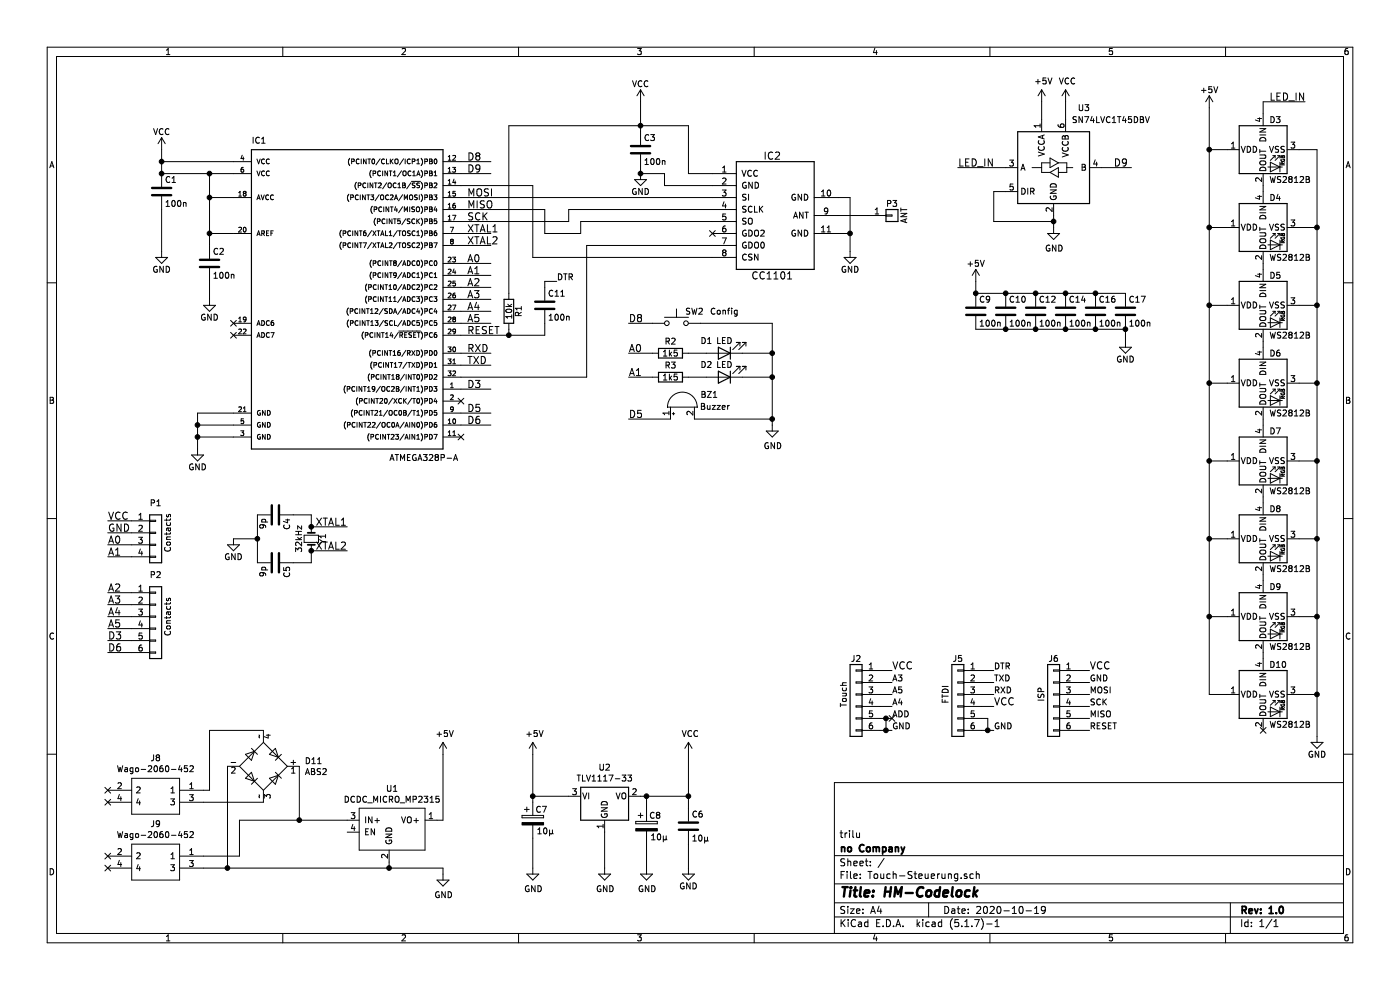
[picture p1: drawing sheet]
EESchema Schematic File Version 4
EELAYER 30 0
EELAYER END
$Descr A4 11693 8268
encoding utf-8
Sheet 1 1
Title "HM-Codelock"
Date "2020-10-19"
Rev "1.0"
Comp "no Company"
Comment1 "trilu"
Comment2 ""
Comment3 ""
Comment4 ""
$EndDescr
$Comp
L cc1101-module:CC1101 IC2
U 1 1
P 6450 1800
F 0 "IC2" H 6450 2300 60  0000 C CNN
F 1 "CC1101" H 6450 1300 60  0000 C CNN
F 2 "CC1101_module:CC1101_Module" H 6450 1800 60  0001 C CNN
F 3 "" H 6450 1800 60  0000 C CNN
	1    6450 1800
	1    0    0    -1  
$EndComp
$Comp
L Switch:SW_Push SW2
U 1 1
P 5650 2700
F 0 "SW2" H 5800 2800 50  0000 C CNN
F 1 "Config" H 6050 2800 50  0000 C CNN
F 2 "Button_Switch_SMD:SW_SPST_FSMSM" H 5650 2700 50  0001 C CNN
F 3 "" H 5650 2700 50  0000 C CNN
	1    5650 2700
	1    0    0    -1  
$EndComp
$Comp
L power:GND #PWR01
U 1 1
P 1650 3750
F 0 "#PWR01" H 1650 3500 50  0001 C CNN
F 1 "GND" H 1650 3600 50  0000 C CNN
F 2 "" H 1650 3750 50  0000 C CNN
F 3 "" H 1650 3750 50  0000 C CNN
	1    1650 3750
	1    0    0    -1  
$EndComp
$Comp
L power:GND #PWR03
U 1 1
P 7100 2100
F 0 "#PWR03" H 7100 1850 50  0001 C CNN
F 1 "GND" H 7100 1950 50  0000 C CNN
F 2 "" H 7100 2100 50  0000 C CNN
F 3 "" H 7100 2100 50  0000 C CNN
	1    7100 2100
	1    0    0    -1  
$EndComp
$Comp
L power:GND #PWR04
U 1 1
P 1350 2100
F 0 "#PWR04" H 1350 1850 50  0001 C CNN
F 1 "GND" H 1350 1950 50  0000 C CNN
F 2 "" H 1350 2100 50  0000 C CNN
F 3 "" H 1350 2100 50  0000 C CNN
	1    1350 2100
	1    0    0    -1  
$EndComp
$Comp
L Device:C C1
U 1 1
P 1350 1600
F 0 "C1" H 1375 1700 50  0000 L CNN
F 1 "100n" H 1375 1500 50  0000 L CNN
F 2 "Capacitor_SMD:C_0805_2012Metric_Pad1.15x1.40mm_HandSolder" H 1388 1450 50  0001 C CNN
F 3 "" H 1350 1600 50  0000 C CNN
	1    1350 1600
	1    0    0    -1  
$EndComp
$Comp
L Device:C C2
U 1 1
P 1750 2200
F 0 "C2" H 1775 2300 50  0000 L CNN
F 1 "100n" H 1775 2100 50  0000 L CNN
F 2 "Capacitor_SMD:C_0805_2012Metric_Pad1.15x1.40mm_HandSolder" H 1788 2050 50  0001 C CNN
F 3 "" H 1750 2200 50  0000 C CNN
	1    1750 2200
	1    0    0    -1  
$EndComp
$Comp
L Device:C C3
U 1 1
P 5350 1250
F 0 "C3" H 5375 1350 50  0000 L CNN
F 1 "100n" H 5375 1150 50  0000 L CNN
F 2 "Capacitor_SMD:C_0805_2012Metric_Pad1.15x1.40mm_HandSolder" H 5388 1100 50  0001 C CNN
F 3 "" H 5350 1250 50  0000 C CNN
	1    5350 1250
	1    0    0    -1  
$EndComp
$Comp
L Device:R R1
U 1 1
P 4250 2600
F 0 "R1" V 4330 2600 50  0000 C CNN
F 1 "10k" V 4250 2600 50  0000 C CNN
F 2 "Resistor_SMD:R_0805_2012Metric_Pad1.15x1.40mm_HandSolder" V 4180 2600 50  0001 C CNN
F 3 "" H 4250 2600 50  0000 C CNN
	1    4250 2600
	1    0    0    -1  
$EndComp
$Comp
L Device:R R2
U 1 1
P 5600 2950
F 0 "R2" V 5500 2950 50  0000 C CNN
F 1 "1k5" V 5600 2950 50  0000 C CNN
F 2 "Resistor_SMD:R_0805_2012Metric_Pad1.15x1.40mm_HandSolder" V 5530 2950 50  0001 C CNN
F 3 "" H 5600 2950 50  0000 C CNN
	1    5600 2950
	0    1    1    0   
$EndComp
$Comp
L Device:R R3
U 1 1
P 5600 3150
F 0 "R3" V 5500 3150 50  0000 C CNN
F 1 "1k5" V 5600 3150 50  0000 C CNN
F 2 "Resistor_SMD:R_0805_2012Metric_Pad1.15x1.40mm_HandSolder" V 5530 3150 50  0001 C CNN
F 3 "" H 5600 3150 50  0000 C CNN
	1    5600 3150
	0    1    1    0   
$EndComp
$Comp
L power:GND #PWR05
U 1 1
P 5350 1450
F 0 "#PWR05" H 5350 1200 50  0001 C CNN
F 1 "GND" H 5350 1300 50  0000 C CNN
F 2 "" H 5350 1450 50  0000 C CNN
F 3 "" H 5350 1450 50  0000 C CNN
	1    5350 1450
	1    0    0    -1  
$EndComp
$Comp
L power:VCC #PWR06
U 1 1
P 5350 850
F 0 "#PWR06" H 5350 700 50  0001 C CNN
F 1 "VCC" H 5350 1000 50  0000 C CNN
F 2 "" H 5350 850 50  0000 C CNN
F 3 "" H 5350 850 50  0000 C CNN
	1    5350 850 
	1    0    0    -1  
$EndComp
$Comp
L power:VCC #PWR07
U 1 1
P 1350 1250
F 0 "#PWR07" H 1350 1100 50  0001 C CNN
F 1 "VCC" H 1350 1400 50  0000 C CNN
F 2 "" H 1350 1250 50  0000 C CNN
F 3 "" H 1350 1250 50  0000 C CNN
	1    1350 1250
	1    0    0    -1  
$EndComp
$Comp
L power:GND #PWR08
U 1 1
P 1750 2500
F 0 "#PWR08" H 1750 2250 50  0001 C CNN
F 1 "GND" H 1750 2350 50  0000 C CNN
F 2 "" H 1750 2500 50  0000 C CNN
F 3 "" H 1750 2500 50  0000 C CNN
	1    1750 2500
	1    0    0    -1  
$EndComp
$Comp
L Connector_Generic:Conn_01x04 P1
U 1 1
P 1300 4450
F 0 "P1" H 1300 4700 50  0000 C CNN
F 1 "Contacts" V 1400 4450 50  0000 C CNN
F 2 "Pin_Headers:Pin_Header_Straight_1x04_Pitch2.54mm" H 1300 4450 50  0001 C CNN
F 3 "" H 1300 4450 50  0000 C CNN
	1    1300 4450
	1    0    0    -1  
$EndComp
$Comp
L Connector_Generic:Conn_01x01 P3
U 1 1
P 7450 1800
F 0 "P3" H 7450 1900 50  0000 C CNN
F 1 "ANT" V 7550 1800 50  0000 C CNN
F 2 "Pin_Headers:Pin_Header_Straight_1x01_Pitch2.00mm" H 7450 1800 50  0001 C CNN
F 3 "" H 7450 1800 50  0000 C CNN
	1    7450 1800
	1    0    0    -1  
$EndComp
$Comp
L Device:Crystal_Small Y1
U 1 1
P 2600 4500
F 0 "Y1" H 2600 4600 50  0000 C CNN
F 1 "32kHz" H 2600 4400 50  0000 C CNN
F 2 "Crystal:Crystal_SMD_MicroCrystal_CC7V-T1A-2Pin_3.2x1.5mm_HandSoldering" H 2600 4500 50  0001 C CNN
F 3 "" H 2600 4500 50  0000 C CNN
	1    2600 4500
	0    1    1    0   
$EndComp
$Comp
L Device:C C4
U 1 1
P 2300 4300
F 0 "C4" H 2325 4400 50  0000 L CNN
F 1 "9p" H 2325 4200 50  0000 L CNN
F 2 "Capacitor_SMD:C_0805_2012Metric_Pad1.15x1.40mm_HandSolder" H 2338 4150 50  0001 C CNN
F 3 "" H 2300 4300 50  0000 C CNN
	1    2300 4300
	0    1    1    0   
$EndComp
$Comp
L Device:C C5
U 1 1
P 2300 4700
F 0 "C5" H 2325 4800 50  0000 L CNN
F 1 "9p" H 2325 4600 50  0000 L CNN
F 2 "Capacitor_SMD:C_0805_2012Metric_Pad1.15x1.40mm_HandSolder" H 2338 4550 50  0001 C CNN
F 3 "" H 2300 4700 50  0000 C CNN
	1    2300 4700
	0    1    1    0   
$EndComp
$Comp
L power:GND #PWR010
U 1 1
P 1950 4500
F 0 "#PWR010" H 1950 4250 50  0001 C CNN
F 1 "GND" H 1950 4350 50  0000 C CNN
F 2 "" H 1950 4500 50  0000 C CNN
F 3 "" H 1950 4500 50  0000 C CNN
	1    1950 4500
	1    0    0    -1  
$EndComp
Text Label 3900 1650 0    60   ~ 0
MOSI
Text Label 3900 1750 0    60   ~ 0
MISO
Text Label 3900 1850 0    60   ~ 0
SCK
Wire Wire Line
	1100 4650 900  4650
Wire Wire Line
	7000 1650 7100 1650
Wire Wire Line
	7100 1650 7100 1950
Wire Wire Line
	7000 1950 7100 1950
Connection ~ 7100 1950
Wire Wire Line
	7250 1800 7000 1800
Wire Wire Line
	4250 2750 4250 2800
Wire Wire Line
	5950 1450 5750 1450
Wire Wire Line
	5750 1450 5750 1050
Wire Wire Line
	5750 1050 5350 1050
Connection ~ 5350 1050
Wire Wire Line
	3850 1650 5950 1650
Wire Wire Line
	5350 1100 5350 1050
Wire Wire Line
	5350 1450 5350 1400
Wire Wire Line
	5950 1550 5550 1550
Wire Wire Line
	5550 1550 5550 1450
Wire Wire Line
	5550 1450 5350 1450
Wire Wire Line
	5950 1750 4750 1750
Wire Wire Line
	4750 1750 4750 1850
Wire Wire Line
	4750 1850 3850 1850
Wire Wire Line
	5950 1850 4850 1850
Wire Wire Line
	4850 1850 4850 1950
Wire Wire Line
	4850 1950 4550 1950
Wire Wire Line
	4550 1950 4550 1750
Wire Wire Line
	4550 1750 3850 1750
Wire Wire Line
	5950 2150 4450 2150
Wire Wire Line
	4450 2150 4450 1550
Wire Wire Line
	4450 1550 3850 1550
Wire Wire Line
	1350 1250 1350 1350
Connection ~ 1350 1350
Wire Wire Line
	1350 1450 1750 1450
Wire Wire Line
	1350 1750 1350 2100
Wire Wire Line
	1750 2050 1750 1950
Connection ~ 1750 1450
Wire Wire Line
	1750 1650 1950 1650
Connection ~ 1750 1650
Wire Wire Line
	1950 1950 1750 1950
Connection ~ 1750 1950
Wire Wire Line
	1750 2350 1750 2500
Wire Wire Line
	1650 3450 1950 3450
Wire Wire Line
	1650 3450 1650 3550
Wire Wire Line
	1950 3550 1650 3550
Connection ~ 1650 3550
Wire Wire Line
	1950 3650 1650 3650
Connection ~ 1650 3650
Wire Wire Line
	3850 2300 4100 2300
Wire Wire Line
	2600 4400 2900 4400
Wire Wire Line
	2600 4600 2900 4600
Wire Wire Line
	2450 4300 2600 4300
Wire Wire Line
	2600 4300 2600 4400
Wire Wire Line
	2450 4700 2600 4700
Wire Wire Line
	2600 4700 2600 4600
Wire Wire Line
	2150 4700 2150 4500
Wire Wire Line
	1950 4500 2150 4500
Connection ~ 2150 4500
Text Label 3900 2800 0    60   ~ 0
RESET
Wire Wire Line
	3850 2950 4100 2950
Wire Wire Line
	3850 3050 4100 3050
Text Label 3900 2950 0    60   ~ 0
RXD
Text Label 3900 3050 0    60   ~ 0
TXD
Wire Wire Line
	3850 2400 4100 2400
Wire Wire Line
	3850 2200 4100 2200
Wire Wire Line
	1100 4350 900  4350
Wire Wire Line
	1100 4450 900  4450
Wire Wire Line
	1100 4550 900  4550
Text Label 3900 2200 0    60   ~ 0
A0
Text Label 3900 2300 0    60   ~ 0
A1
Text Label 3900 2400 0    60   ~ 0
A2
Text Label 900  4550 0    60   ~ 0
A0
Text Label 900  4650 0    60   ~ 0
A1
Text Label 900  4950 0    60   ~ 0
A2
Text Label 900  4450 0    60   ~ 0
GND
Wire Wire Line
	3850 2500 4100 2500
Wire Wire Line
	3850 2600 4100 2600
Wire Wire Line
	3850 2700 4100 2700
Text Label 3900 2500 0    60   ~ 0
A3
Text Label 3900 2600 0    60   ~ 0
A4
Text Label 3900 2700 0    60   ~ 0
A5
Wire Wire Line
	1100 4950 900  4950
Wire Wire Line
	1100 5050 900  5050
Wire Wire Line
	900  5150 1100 5150
Wire Wire Line
	1100 5250 900  5250
Text Label 900  5050 0    60   ~ 0
A3
Text Label 900  5150 0    60   ~ 0
A4
Text Label 900  5250 0    60   ~ 0
A5
Wire Wire Line
	3850 3250 4100 3250
Text Label 900  5350 0    60   ~ 0
D3
$Comp
L Connector_Generic:Conn_01x06 P2
U 1 1
P 1300 5150
F 0 "P2" H 1300 5500 50  0000 C CNN
F 1 "Contacts" V 1400 5150 50  0000 C CNN
F 2 "Pin_Headers:Pin_Header_Straight_1x06_Pitch2.54mm" H 1300 5150 50  0001 C CNN
F 3 "" H 1300 5150 50  0000 C CNN
	1    1300 5150
	1    0    0    -1  
$EndComp
Wire Wire Line
	1100 5350 900  5350
Wire Wire Line
	1100 5450 900  5450
Text Label 900  4350 0    60   ~ 0
VCC
Wire Wire Line
	3850 1950 4100 1950
Wire Wire Line
	3850 2050 4100 2050
Text Label 3900 1950 0    60   ~ 0
XTAL1
Text Label 3900 2050 0    60   ~ 0
XTAL2
Text Label 2900 4400 2    60   ~ 0
XTAL1
Text Label 2900 4600 2    60   ~ 0
XTAL2
Text Label 3900 3550 0    60   ~ 0
D6
Text Label 900  5450 0    60   ~ 0
D6
$Comp
L Device:C C6
U 1 1
P 5750 6900
F 0 "C6" H 5775 7000 50  0000 L CNN
F 1 "10µ" H 5775 6800 50  0000 L CNN
F 2 "Capacitor_SMD:C_0805_2012Metric_Pad1.15x1.40mm_HandSolder" H 5788 6750 50  0001 C CNN
F 3 "" H 5750 6900 50  0000 C CNN
	1    5750 6900
	1    0    0    -1  
$EndComp
$Comp
L power:GND #PWR011
U 1 1
P 5750 7250
F 0 "#PWR011" H 5750 7000 50  0001 C CNN
F 1 "GND" H 5750 7100 50  0000 C CNN
F 2 "" H 5750 7250 50  0000 C CNN
F 3 "" H 5750 7250 50  0000 C CNN
	1    5750 7250
	1    0    0    -1  
$EndComp
Wire Wire Line
	7100 1950 7100 2100
Wire Wire Line
	4250 2800 3850 2800
Wire Wire Line
	5350 1050 4250 1050
Wire Wire Line
	5350 1050 5350 850 
Wire Wire Line
	1350 1350 1350 1450
Wire Wire Line
	1350 1350 1950 1350
Wire Wire Line
	1750 1450 1950 1450
Wire Wire Line
	1750 1650 1750 1450
Wire Wire Line
	1750 1950 1750 1650
Wire Wire Line
	1650 3550 1650 3650
Wire Wire Line
	1650 3650 1650 3750
Wire Wire Line
	2150 4500 2150 4300
NoConn ~ 1950 2700
NoConn ~ 1950 2800
NoConn ~ 3850 3650
Text Label 3900 3250 0    60   ~ 0
D3
NoConn ~ 5950 1950
$Comp
L divers:ATMEGA328P-A IC1
U 1 1
P 2850 2450
F 0 "IC1" H 2100 3700 50  0000 L BNN
F 1 "ATMEGA328P-A" H 3250 1050 50  0000 L BNN
F 2 "Package_QFP:TQFP-32_7x7mm_P0.8mm" H 2850 2450 50  0001 C CIN
F 3 "" H 2850 2450 50  0000 C CNN
	1    2850 2450
	1    0    0    -1  
$EndComp
Wire Wire Line
	4250 1050 4250 2450
$Comp
L Device:LED D1
U 1 1
P 6050 2950
F 0 "D1" H 6200 2850 50  0000 C CNN
F 1 "LED" H 6050 2850 50  0000 C CNN
F 2 "LED_SMD:LED_1206_3216Metric_Pad1.42x1.75mm_HandSolder" H 6050 2950 50  0001 C CNN
F 3 "~" H 6050 2950 50  0001 C CNN
	1    6050 2950
	-1   0    0    1   
$EndComp
$Comp
L Device:LED D2
U 1 1
P 6050 3150
F 0 "D2" H 6200 3050 50  0000 C CNN
F 1 "LED" H 6050 3050 50  0000 C CNN
F 2 "LED_SMD:LED_1206_3216Metric_Pad1.42x1.75mm_HandSolder" H 6050 3150 50  0001 C CNN
F 3 "~" H 6050 3150 50  0001 C CNN
	1    6050 3150
	-1   0    0    1   
$EndComp
$Comp
L LED:WS2812B D10
U 1 1
P 10550 5800
F 0 "D10" V 10300 5750 50  0000 R CNN
F 1 "WS2812B" V 10800 5750 50  0000 R CNN
F 2 "LED_SMD:LED_WS2812B_PLCC4_5.0x5.0mm_P3.2mm" H 10600 5500 50  0001 L TNN
F 3 "https://cdn-shop.adafruit.com/datasheets/WS2812B.pdf" H 10650 5425 50  0001 L TNN
	1    10550 5800
	0    -1   1    0   
$EndComp
$Comp
L LED:WS2812B D9
U 1 1
P 10550 5150
F 0 "D9" V 10300 5100 50  0000 R CNN
F 1 "WS2812B" V 10800 5100 50  0000 R CNN
F 2 "LED_SMD:LED_WS2812B_PLCC4_5.0x5.0mm_P3.2mm" H 10600 4850 50  0001 L TNN
F 3 "https://cdn-shop.adafruit.com/datasheets/WS2812B.pdf" H 10650 4775 50  0001 L TNN
	1    10550 5150
	0    -1   1    0   
$EndComp
$Comp
L LED:WS2812B D8
U 1 1
P 10550 4500
F 0 "D8" V 10300 4450 50  0000 R CNN
F 1 "WS2812B" V 10800 4450 50  0000 R CNN
F 2 "LED_SMD:LED_WS2812B_PLCC4_5.0x5.0mm_P3.2mm" H 10600 4200 50  0001 L TNN
F 3 "https://cdn-shop.adafruit.com/datasheets/WS2812B.pdf" H 10650 4125 50  0001 L TNN
	1    10550 4500
	0    -1   1    0   
$EndComp
$Comp
L LED:WS2812B D7
U 1 1
P 10550 3850
F 0 "D7" V 10300 3800 50  0000 R CNN
F 1 "WS2812B" V 10800 3800 50  0000 R CNN
F 2 "LED_SMD:LED_WS2812B_PLCC4_5.0x5.0mm_P3.2mm" H 10600 3550 50  0001 L TNN
F 3 "https://cdn-shop.adafruit.com/datasheets/WS2812B.pdf" H 10650 3475 50  0001 L TNN
	1    10550 3850
	0    -1   1    0   
$EndComp
$Comp
L LED:WS2812B D6
U 1 1
P 10550 3200
F 0 "D6" V 10300 3150 50  0000 R CNN
F 1 "WS2812B" V 10800 3150 50  0000 R CNN
F 2 "LED_SMD:LED_WS2812B_PLCC4_5.0x5.0mm_P3.2mm" H 10600 2900 50  0001 L TNN
F 3 "https://cdn-shop.adafruit.com/datasheets/WS2812B.pdf" H 10650 2825 50  0001 L TNN
	1    10550 3200
	0    -1   1    0   
$EndComp
$Comp
L LED:WS2812B D5
U 1 1
P 10550 2550
F 0 "D5" V 10300 2500 50  0000 R CNN
F 1 "WS2812B" V 10800 2500 50  0000 R CNN
F 2 "LED_SMD:LED_WS2812B_PLCC4_5.0x5.0mm_P3.2mm" H 10600 2250 50  0001 L TNN
F 3 "https://cdn-shop.adafruit.com/datasheets/WS2812B.pdf" H 10650 2175 50  0001 L TNN
	1    10550 2550
	0    -1   1    0   
$EndComp
$Comp
L LED:WS2812B D4
U 1 1
P 10550 1900
F 0 "D4" V 10300 1850 50  0000 R CNN
F 1 "WS2812B" V 10800 1850 50  0000 R CNN
F 2 "LED_SMD:LED_WS2812B_PLCC4_5.0x5.0mm_P3.2mm" H 10600 1600 50  0001 L TNN
F 3 "https://cdn-shop.adafruit.com/datasheets/WS2812B.pdf" H 10650 1525 50  0001 L TNN
	1    10550 1900
	0    -1   1    0   
$EndComp
$Comp
L LED:WS2812B D3
U 1 1
P 10550 1250
F 0 "D3" V 10300 1200 50  0000 R CNN
F 1 "WS2812B" V 10800 1200 50  0000 R CNN
F 2 "LED_SMD:LED_WS2812B_PLCC4_5.0x5.0mm_P3.2mm" H 10600 950 50  0001 L TNN
F 3 "https://cdn-shop.adafruit.com/datasheets/WS2812B.pdf" H 10650 875 50  0001 L TNN
	1    10550 1250
	0    -1   1    0   
$EndComp
$Comp
L power:GND #PWR0101
U 1 1
P 11000 6150
F 0 "#PWR0101" H 11000 5900 50  0001 C CNN
F 1 "GND" H 11000 6000 50  0000 C CNN
F 2 "" H 11000 6150 50  0000 C CNN
F 3 "" H 11000 6150 50  0000 C CNN
	1    11000 6150
	1    0    0    -1  
$EndComp
Wire Wire Line
	11000 6150 11000 5800
Wire Wire Line
	11000 1250 10850 1250
Wire Wire Line
	10850 1900 11000 1900
Connection ~ 11000 1900
Wire Wire Line
	11000 1900 11000 1250
Wire Wire Line
	10850 2550 11000 2550
Connection ~ 11000 2550
Wire Wire Line
	11000 2550 11000 1900
Wire Wire Line
	10850 3200 11000 3200
Connection ~ 11000 3200
Wire Wire Line
	11000 3200 11000 2550
Wire Wire Line
	10850 3850 11000 3850
Connection ~ 11000 3850
Wire Wire Line
	11000 3850 11000 3200
Wire Wire Line
	10850 4500 11000 4500
Connection ~ 11000 4500
Wire Wire Line
	11000 4500 11000 3850
Wire Wire Line
	10850 5150 11000 5150
Connection ~ 11000 5150
Wire Wire Line
	11000 5150 11000 4500
Wire Wire Line
	10850 5800 11000 5800
Connection ~ 11000 5800
Wire Wire Line
	11000 5800 11000 5150
Wire Wire Line
	10100 5800 10100 5150
$Comp
L power:+5V #PWR0102
U 1 1
P 10100 900
F 0 "#PWR0102" H 10100 750 50  0001 C CNN
F 1 "+5V" H 10100 1050 50  0000 C CNN
F 2 "" H 10100 900 50  0000 C CNN
F 3 "" H 10100 900 50  0000 C CNN
	1    10100 900 
	1    0    0    -1  
$EndComp
Wire Wire Line
	10250 5800 10100 5800
Wire Wire Line
	10250 5150 10100 5150
Connection ~ 10100 5150
Wire Wire Line
	10100 5150 10100 4500
Wire Wire Line
	10250 4500 10100 4500
Connection ~ 10100 4500
Wire Wire Line
	10100 4500 10100 3850
Wire Wire Line
	10250 3850 10100 3850
Connection ~ 10100 3850
Wire Wire Line
	10100 3850 10100 3200
Wire Wire Line
	10250 3200 10100 3200
Connection ~ 10100 3200
Wire Wire Line
	10100 3200 10100 2550
Wire Wire Line
	10250 2550 10100 2550
Connection ~ 10100 2550
Wire Wire Line
	10100 2550 10100 1900
Wire Wire Line
	10250 1900 10100 1900
Connection ~ 10100 1900
Wire Wire Line
	10100 1900 10100 1250
Wire Wire Line
	10250 1250 10100 1250
Connection ~ 10100 1250
Wire Wire Line
	10100 1250 10100 900 
Wire Wire Line
	10550 1550 10550 1600
Wire Wire Line
	10550 2200 10550 2250
Wire Wire Line
	10550 2850 10550 2900
Wire Wire Line
	10550 3500 10550 3550
Wire Wire Line
	10550 4150 10550 4200
Wire Wire Line
	10550 4800 10550 4850
Wire Wire Line
	10550 5450 10550 5500
NoConn ~ 10550 6100
$Comp
L Connector_Generic:Conn_01x06 J2
U 1 1
P 7150 5800
F 0 "J2" H 7150 6100 50  0000 C CNN
F 1 "Touch" V 7250 5800 50  0000 C CNN
F 2 "Pin_Headers:Pin_Header_Straight_1x06_Pitch2.00mm" H 7150 5800 50  0001 C CNN
F 3 "" H 7150 5800 50  0000 C CNN
	1    7150 5800
	-1   0    0    -1  
$EndComp
Text Label 7450 5600 0    60   ~ 0
VCC
Text Label 7450 5700 0    50   ~ 0
A3
Text Label 7450 5800 0    50   ~ 0
A5
Text Label 7450 5900 0    50   ~ 0
A4
Text Label 7450 6000 0    50   ~ 0
ADD
Text Label 7450 6100 0    50   ~ 0
GND
Connection ~ 1350 1450
Connection ~ 2600 4400
Connection ~ 2600 4600
Connection ~ 5350 1450
$Comp
L Connector_Generic:Conn_01x06 J5
U 1 1
P 8000 5800
F 0 "J5" H 8000 6100 50  0000 C CNN
F 1 "FTDI" V 8100 5800 50  0000 C CNN
F 2 "Connector_PinHeader_2.54mm:PinHeader_1x06_P2.54mm_Vertical" H 8000 5800 50  0001 C CNN
F 3 "~" H 8000 5800 50  0001 C CNN
	1    8000 5800
	-1   0    0    -1  
$EndComp
Text Label 8300 5600 0    50   ~ 0
DTR
Text Label 8300 5700 0    50   ~ 0
TXD
Text Label 8300 5800 0    50   ~ 0
RXD
$Comp
L power:VCC #PWR013
U 1 1
P 5750 6300
F 0 "#PWR013" H 5750 6150 50  0001 C CNN
F 1 "VCC" H 5765 6473 50  0000 C CNN
F 2 "" H 5750 6300 50  0001 C CNN
F 3 "" H 5750 6300 50  0001 C CNN
	1    5750 6300
	1    0    0    -1  
$EndComp
$Comp
L power:GND #PWR0103
U 1 1
P 5050 7250
F 0 "#PWR0103" H 5050 7000 50  0001 C CNN
F 1 "GND" H 5055 7077 50  0000 C CNN
F 2 "" H 5050 7250 50  0001 C CNN
F 3 "" H 5050 7250 50  0001 C CNN
	1    5050 7250
	1    0    0    -1  
$EndComp
$Comp
L Device:CP C8
U 1 1
P 5400 6900
F 0 "C8" H 5420 6990 50  0000 L CNN
F 1 "10µ" H 5430 6810 50  0000 L CNN
F 2 "Capacitor_SMD:CP_Elec_4x5.4" H 5438 6750 50  0001 C CNN
F 3 "~" H 5400 6900 50  0001 C CNN
	1    5400 6900
	1    0    0    -1  
$EndComp
$Comp
L power:GND #PWR09
U 1 1
P 5400 7250
F 0 "#PWR09" H 5400 7000 50  0001 C CNN
F 1 "GND" H 5405 7077 50  0000 C CNN
F 2 "" H 5400 7250 50  0001 C CNN
F 3 "" H 5400 7250 50  0001 C CNN
	1    5400 7250
	1    0    0    -1  
$EndComp
$Comp
L Regulator_Linear:TLV1117-33 U2
U 1 1
P 5050 6650
F 0 "U2" H 5050 6892 50  0000 C CNN
F 1 "TLV1117-33" H 5050 6801 50  0000 C CNN
F 2 "Package_TO_SOT_SMD:SOT-223" H 5050 6650 50  0001 C CNN
F 3 "http://www.ti.com/lit/ds/symlink/tlv1117.pdf" H 5050 6650 50  0001 C CNN
	1    5050 6650
	1    0    0    -1  
$EndComp
$Comp
L power:+5V #PWR0106
U 1 1
P 4450 6300
F 0 "#PWR0106" H 4450 6150 50  0001 C CNN
F 1 "+5V" H 4465 6473 50  0000 C CNN
F 2 "" H 4450 6300 50  0001 C CNN
F 3 "" H 4450 6300 50  0001 C CNN
	1    4450 6300
	1    0    0    -1  
$EndComp
$Comp
L Device:CP C7
U 1 1
P 4450 6850
F 0 "C7" H 4470 6940 50  0000 L CNN
F 1 "10µ" H 4480 6760 50  0000 L CNN
F 2 "Capacitor_SMD:CP_Elec_4x5.4" H 4488 6700 50  0001 C CNN
F 3 "~" H 4450 6850 50  0001 C CNN
	1    4450 6850
	1    0    0    -1  
$EndComp
$Comp
L power:GND #PWR0107
U 1 1
P 4450 7250
F 0 "#PWR0107" H 4450 7000 50  0001 C CNN
F 1 "GND" H 4455 7077 50  0000 C CNN
F 2 "" H 4450 7250 50  0001 C CNN
F 3 "" H 4450 7250 50  0001 C CNN
	1    4450 7250
	1    0    0    -1  
$EndComp
Text Label 9100 5800 0    50   ~ 0
MOSI
Text Label 9100 6100 0    50   ~ 0
RESET
Text Label 9100 5900 0    50   ~ 0
SCK
$Comp
L power:GND #PWR025
U 1 1
P 8800 1900
F 0 "#PWR025" H 8800 1650 50  0001 C CNN
F 1 "GND" H 8805 1727 50  0000 C CNN
F 2 "" H 8800 1900 50  0001 C CNN
F 3 "" H 8800 1900 50  0001 C CNN
	1    8800 1900
	1    0    0    -1  
$EndComp
$Comp
L power:+5V #PWR026
U 1 1
P 8700 850
F 0 "#PWR026" H 8700 700 50  0001 C CNN
F 1 "+5V" H 8715 1023 50  0000 C CNN
F 2 "" H 8700 850 50  0001 C CNN
F 3 "" H 8700 850 50  0001 C CNN
	1    8700 850 
	1    0    0    -1  
$EndComp
$Comp
L power:VCC #PWR024
U 1 1
P 8900 850
F 0 "#PWR024" H 8900 700 50  0001 C CNN
F 1 "VCC" H 8915 1023 50  0000 C CNN
F 2 "" H 8900 850 50  0001 C CNN
F 3 "" H 8900 850 50  0001 C CNN
	1    8900 850 
	1    0    0    -1  
$EndComp
Text Label 9300 1400 0    60   ~ 0
D9
NoConn ~ 12200 800 
$Comp
L Connector_Generic:Conn_01x06 J6
U 1 1
P 8800 5800
F 0 "J6" H 8800 6100 50  0000 C CNN
F 1 "ISP" V 8900 5800 50  0000 C CNN
F 2 "Connector_PinHeader_2.54mm:PinHeader_1x06_P2.54mm_Vertical" H 8800 5800 50  0001 C CNN
F 3 "~" H 8800 5800 50  0001 C CNN
	1    8800 5800
	-1   0    0    -1  
$EndComp
Text Label 9100 6000 0    50   ~ 0
MISO
$Comp
L Logic_LevelTranslator:SN74LVC1T45DBV U3
U 1 1
P 8800 1400
F 0 "U3" H 9000 1900 50  0000 L CNN
F 1 "SN74LVC1T45DBV" H 8950 1800 50  0000 L CNN
F 2 "Package_TO_SOT_SMD:SOT-23-6" H 8800 950 50  0001 C CNN
F 3 "http://www.ti.com/lit/ds/symlink/sn74lvc1t45.pdf" H 7900 750 50  0001 C CNN
	1    8800 1400
	1    0    0    -1  
$EndComp
Wire Wire Line
	8900 1000 8900 850 
Wire Wire Line
	8700 1000 8700 850 
Text Label 8000 1400 0    60   ~ 0
LED_IN
Wire Wire Line
	8800 1800 8800 1850
Wire Wire Line
	8400 1600 8300 1600
Wire Wire Line
	8300 1600 8300 1850
Wire Wire Line
	8300 1850 8800 1850
Connection ~ 8800 1850
Wire Wire Line
	8800 1850 8800 1900
$Comp
L Device:Buzzer BZ1
U 1 1
P 5700 3400
F 0 "BZ1" V 5800 3100 50  0000 L CNN
F 1 "Buzzer" V 5700 3000 50  0000 L CNN
F 2 "Buzzer_Beeper:Buzzer_CUI_CPT-9019S-SMT" V 5675 3500 50  0001 C CNN
F 3 "~" V 5675 3500 50  0001 C CNN
	1    5700 3400
	0    -1   -1   0   
$EndComp
$Comp
L power:GND #PWR0117
U 1 1
P 6450 3550
F 0 "#PWR0117" H 6450 3300 50  0001 C CNN
F 1 "GND" H 6455 3377 50  0000 C CNN
F 2 "" H 6450 3550 50  0001 C CNN
F 3 "" H 6450 3550 50  0001 C CNN
	1    6450 3550
	1    0    0    -1  
$EndComp
Wire Wire Line
	5350 6650 5400 6650
Wire Wire Line
	5400 6750 5400 6650
Connection ~ 5400 6650
Wire Wire Line
	5400 7250 5400 7050
Wire Wire Line
	5050 7250 5050 6950
Wire Wire Line
	4750 6650 4450 6650
Wire Wire Line
	4450 6650 4450 6700
Connection ~ 4450 6650
$Comp
L Diode_Bridge:ABS2 D11
U 1 1
P 2200 6400
F 0 "D11" H 2544 6446 50  0000 L CNN
F 1 "ABS2" H 2544 6355 50  0000 L CNN
F 2 "Diode_SMD:Diode_Bridge_Diotec_ABS" H 2350 6525 50  0001 L CNN
F 3 "https://diotec.com/tl_files/diotec/files/pdf/datasheets/abs2.pdf" H 2200 6400 50  0001 C CNN
	1    2200 6400
	1    0    0    -1  
$EndComp
$Comp
L divers:Wago-2060-452 J9
U 1 1
P 900 7250
F 0 "J9" H 1300 6885 50  0000 C CNN
F 1 "Wago-2060-452" H 1300 6976 50  0000 C CNN
F 2 "Divers:Wago-2060-452" H 1550 7350 50  0001 L CNN
F 3 "http://docs-emea.rs-online.com/webdocs/156b/0900766b8156b3f3.pdf" H 1550 7250 50  0001 L CNN
F 4 "WAGO - 2060-452/998-404 - TERMINAL BLOCK, WIRE TO BRD, 2POS, 18AWG" H 1550 7150 50  0001 L CNN "Description"
F 5 "Wago" H 1550 6950 50  0001 L CNN "Manufacturer_Name"
F 6 "2060-452/998-404" H 1550 6850 50  0001 L CNN "Manufacturer_Part_Number"
F 7 "2060-452/998-404" H 1550 6750 50  0001 L CNN "Arrow Part Number"
F 8 "https://www.arrow.com/en/products/2060-452998-404/wago-kontakttechnik-gmbh" H 1550 6650 50  0001 L CNN "Arrow Price/Stock"
	1    900  7250
	1    0    0    1   
$EndComp
Wire Wire Line
	1700 6600 1750 6600
Wire Wire Line
	1750 6600 1750 6100
Wire Wire Line
	1750 6100 2200 6100
Wire Wire Line
	1900 6400 1900 7250
Wire Wire Line
	2000 7150 1700 7150
NoConn ~ 900  6600
NoConn ~ 900  6700
NoConn ~ 900  7150
NoConn ~ 900  7250
Wire Wire Line
	7350 6100 7400 6100
Wire Wire Line
	7450 6000 7400 6000
Wire Wire Line
	7400 6000 7400 6100
Connection ~ 7400 6000
Wire Wire Line
	7400 6000 7350 6000
Connection ~ 7400 6100
Wire Wire Line
	7400 6100 7450 6100
Wire Wire Line
	7350 5900 7450 5900
Wire Wire Line
	7350 5800 7450 5800
Wire Wire Line
	7350 5700 7450 5700
Wire Wire Line
	7350 5600 7450 5600
NoConn ~ 7450 6000
Text Label 8300 6100 0    50   ~ 0
GND
Wire Wire Line
	8200 6100 8250 6100
Wire Wire Line
	8200 6000 8250 6000
Wire Wire Line
	8250 6000 8250 6100
Connection ~ 8250 6100
Wire Wire Line
	8250 6100 8300 6100
Text Label 8300 5900 0    60   ~ 0
VCC
Wire Wire Line
	8200 5900 8300 5900
Wire Wire Line
	8200 5800 8300 5800
Wire Wire Line
	8200 5700 8300 5700
Wire Wire Line
	8200 5600 8300 5600
Text Label 9100 5600 0    60   ~ 0
VCC
Text Label 9100 5700 0    50   ~ 0
GND
Wire Wire Line
	9000 5600 9100 5600
Wire Wire Line
	9000 5700 9100 5700
Wire Wire Line
	9000 5800 9100 5800
Wire Wire Line
	9000 5900 9100 5900
Wire Wire Line
	9000 6000 9100 6000
Wire Wire Line
	9000 6100 9100 6100
$Comp
L Device:C C11
U 1 1
P 4550 2550
F 0 "C11" H 4575 2650 50  0000 L CNN
F 1 "100n" H 4575 2450 50  0000 L CNN
F 2 "Capacitor_SMD:C_0805_2012Metric_Pad1.15x1.40mm_HandSolder" H 4588 2400 50  0001 C CNN
F 3 "" H 4550 2550 50  0000 C CNN
	1    4550 2550
	1    0    0    -1  
$EndComp
Wire Wire Line
	4250 2800 4550 2800
Wire Wire Line
	4550 2800 4550 2700
Connection ~ 4250 2800
Text Label 4650 2350 0    50   ~ 0
DTR
Wire Wire Line
	4550 2400 4550 2350
Wire Wire Line
	4550 2350 4650 2350
Wire Wire Line
	5850 2700 6450 2700
Wire Wire Line
	6450 2700 6450 2950
Wire Wire Line
	6200 2950 6450 2950
Connection ~ 6450 2950
Wire Wire Line
	6450 2950 6450 3150
Wire Wire Line
	6200 3150 6450 3150
Connection ~ 6450 3150
Wire Wire Line
	6450 3150 6450 3500
Wire Wire Line
	5800 3500 6450 3500
Connection ~ 6450 3500
Wire Wire Line
	6450 3500 6450 3550
Wire Wire Line
	5750 3150 5900 3150
Wire Wire Line
	5750 2950 5900 2950
Text Label 3900 3450 0    60   ~ 0
D5
Wire Wire Line
	4100 3550 3850 3550
NoConn ~ 3850 3350
Wire Wire Line
	4900 2050 4900 3150
Wire Wire Line
	4900 3150 3850 3150
Wire Wire Line
	4900 2050 5950 2050
Text Label 5250 2700 0    60   ~ 0
D8
Text Label 5250 2950 0    60   ~ 0
A0
Text Label 5250 3150 0    60   ~ 0
A1
Text Label 5250 3500 0    60   ~ 0
D5
Wire Wire Line
	5250 2700 5450 2700
Wire Wire Line
	5450 2950 5250 2950
Wire Wire Line
	5450 3150 5250 3150
Wire Wire Line
	5600 3500 5250 3500
Wire Wire Line
	4100 3450 3850 3450
Text Label 3900 1350 0    60   ~ 0
D8
Wire Wire Line
	4100 1350 3850 1350
Text Label 10600 850  0    60   ~ 0
LED_IN
Wire Wire Line
	10550 950  10550 850 
Wire Wire Line
	10550 850  10900 850 
Wire Wire Line
	8000 1400 8400 1400
Text Label 3900 1450 0    60   ~ 0
D9
Wire Wire Line
	4100 1450 3850 1450
Wire Wire Line
	9450 1400 9200 1400
Wire Wire Line
	4450 7000 4450 7250
Wire Wire Line
	5400 6650 5750 6650
Wire Wire Line
	5750 6750 5750 6650
Connection ~ 5750 6650
Wire Wire Line
	5750 7050 5750 7250
Wire Wire Line
	5750 6650 5750 6300
Wire Wire Line
	4450 6650 4450 6300
Wire Wire Line
	1700 6700 2200 6700
$Comp
L divers:Wago-2060-452 J8
U 1 1
P 900 6700
F 0 "J8" H 1300 6335 50  0000 C CNN
F 1 "Wago-2060-452" H 1300 6426 50  0000 C CNN
F 2 "Divers:Wago-2060-452" H 1550 6800 50  0001 L CNN
F 3 "http://docs-emea.rs-online.com/webdocs/156b/0900766b8156b3f3.pdf" H 1550 6700 50  0001 L CNN
F 4 "WAGO - 2060-452/998-404 - TERMINAL BLOCK, WIRE TO BRD, 2POS, 18AWG" H 1550 6600 50  0001 L CNN "Description"
F 5 "Wago" H 1550 6400 50  0001 L CNN "Manufacturer_Name"
F 6 "2060-452/998-404" H 1550 6300 50  0001 L CNN "Manufacturer_Part_Number"
F 7 "2060-452/998-404" H 1550 6200 50  0001 L CNN "Arrow Part Number"
F 8 "https://www.arrow.com/en/products/2060-452998-404/wago-kontakttechnik-gmbh" H 1550 6100 50  0001 L CNN "Arrow Price/Stock"
	1    900  6700
	1    0    0    1   
$EndComp
$Comp
L power:+5V #PWR0104
U 1 1
P 8150 2350
F 0 "#PWR0104" H 8150 2200 50  0001 C CNN
F 1 "+5V" H 8150 2500 50  0000 C CNN
F 2 "" H 8150 2350 50  0000 C CNN
F 3 "" H 8150 2350 50  0000 C CNN
	1    8150 2350
	1    0    0    -1  
$EndComp
$Comp
L Device:C C9
U 1 1
P 8150 2600
F 0 "C9" H 8175 2700 50  0000 L CNN
F 1 "100n" H 8175 2500 50  0000 L CNN
F 2 "Capacitor_SMD:C_0805_2012Metric_Pad1.15x1.40mm_HandSolder" H 8188 2450 50  0001 C CNN
F 3 "" H 8150 2600 50  0000 C CNN
	1    8150 2600
	1    0    0    -1  
$EndComp
$Comp
L Device:C C10
U 1 1
P 8400 2600
F 0 "C10" H 8425 2700 50  0000 L CNN
F 1 "100n" H 8425 2500 50  0000 L CNN
F 2 "Capacitor_SMD:C_0805_2012Metric_Pad1.15x1.40mm_HandSolder" H 8438 2450 50  0001 C CNN
F 3 "" H 8400 2600 50  0000 C CNN
	1    8400 2600
	1    0    0    -1  
$EndComp
$Comp
L Device:C C12
U 1 1
P 8650 2600
F 0 "C12" H 8675 2700 50  0000 L CNN
F 1 "100n" H 8675 2500 50  0000 L CNN
F 2 "Capacitor_SMD:C_0805_2012Metric_Pad1.15x1.40mm_HandSolder" H 8688 2450 50  0001 C CNN
F 3 "" H 8650 2600 50  0000 C CNN
	1    8650 2600
	1    0    0    -1  
$EndComp
$Comp
L Device:C C14
U 1 1
P 8900 2600
F 0 "C14" H 8925 2700 50  0000 L CNN
F 1 "100n" H 8925 2500 50  0000 L CNN
F 2 "Capacitor_SMD:C_0805_2012Metric_Pad1.15x1.40mm_HandSolder" H 8938 2450 50  0001 C CNN
F 3 "" H 8900 2600 50  0000 C CNN
	1    8900 2600
	1    0    0    -1  
$EndComp
$Comp
L Device:C C16
U 1 1
P 9150 2600
F 0 "C16" H 9175 2700 50  0000 L CNN
F 1 "100n" H 9175 2500 50  0000 L CNN
F 2 "Capacitor_SMD:C_0805_2012Metric_Pad1.15x1.40mm_HandSolder" H 9188 2450 50  0001 C CNN
F 3 "" H 9150 2600 50  0000 C CNN
	1    9150 2600
	1    0    0    -1  
$EndComp
$Comp
L Device:C C17
U 1 1
P 9400 2600
F 0 "C17" H 9425 2700 50  0000 L CNN
F 1 "100n" H 9425 2500 50  0000 L CNN
F 2 "Capacitor_SMD:C_0805_2012Metric_Pad1.15x1.40mm_HandSolder" H 9438 2450 50  0001 C CNN
F 3 "" H 9400 2600 50  0000 C CNN
	1    9400 2600
	1    0    0    -1  
$EndComp
$Comp
L power:GND #PWR0105
U 1 1
P 9400 2850
F 0 "#PWR0105" H 9400 2600 50  0001 C CNN
F 1 "GND" H 9400 2700 50  0000 C CNN
F 2 "" H 9400 2850 50  0000 C CNN
F 3 "" H 9400 2850 50  0000 C CNN
	1    9400 2850
	1    0    0    -1  
$EndComp
Wire Wire Line
	8150 2350 8150 2450
Wire Wire Line
	8150 2450 8400 2450
Connection ~ 8150 2450
Connection ~ 8400 2450
Wire Wire Line
	8400 2450 8650 2450
Connection ~ 8650 2450
Connection ~ 8900 2450
Wire Wire Line
	8150 2750 8400 2750
Connection ~ 8400 2750
Wire Wire Line
	8400 2750 8650 2750
Connection ~ 8650 2750
Connection ~ 8900 2750
Connection ~ 9400 2750
Wire Wire Line
	8900 2450 9150 2450
Wire Wire Line
	8900 2750 9150 2750
Connection ~ 9150 2450
Wire Wire Line
	9150 2450 9400 2450
Connection ~ 9150 2750
Wire Wire Line
	9150 2750 9400 2750
Wire Wire Line
	9400 2850 9400 2750
Wire Wire Line
	8650 2450 8900 2450
Wire Wire Line
	8650 2750 8900 2750
$Comp
L divers:DCDC_MICRO_MP2315 U1
U 1 1
P 3250 6850
F 0 "U1" H 3275 7115 50  0000 C CNN
F 1 "DCDC_MICRO_MP2315" H 3275 7024 50  0000 C CNN
F 2 "Divers:PIN_DCDC_MICRO_MP2315" H 3250 6850 50  0001 C CNN
F 3 "" H 3250 6850 50  0001 C CNN
	1    3250 6850
	1    0    0    -1  
$EndComp
Connection ~ 1900 7250
Wire Wire Line
	3250 7250 3250 7200
Wire Wire Line
	2000 6850 2000 7150
Wire Wire Line
	2500 6400 2500 6850
Connection ~ 2500 6850
$Comp
L power:+5V #PWR0108
U 1 1
P 3700 6300
F 0 "#PWR0108" H 3700 6150 50  0001 C CNN
F 1 "+5V" H 3715 6473 50  0000 C CNN
F 2 "" H 3700 6300 50  0001 C CNN
F 3 "" H 3700 6300 50  0001 C CNN
	1    3700 6300
	1    0    0    -1  
$EndComp
Wire Wire Line
	3650 6850 3700 6850
Wire Wire Line
	3700 6850 3700 6300
Wire Wire Line
	1900 7250 3250 7250
Wire Wire Line
	2500 6850 2900 6850
Wire Wire Line
	1700 7250 1900 7250
Wire Wire Line
	2000 6850 2500 6850
$Comp
L power:GND #PWR0109
U 1 1
P 3700 7300
F 0 "#PWR0109" H 3700 7050 50  0001 C CNN
F 1 "GND" H 3705 7127 50  0000 C CNN
F 2 "" H 3700 7300 50  0001 C CNN
F 3 "" H 3700 7300 50  0001 C CNN
	1    3700 7300
	1    0    0    -1  
$EndComp
Wire Wire Line
	3250 7250 3700 7250
Wire Wire Line
	3700 7250 3700 7300
Connection ~ 3250 7250
$EndSCHEMATC
